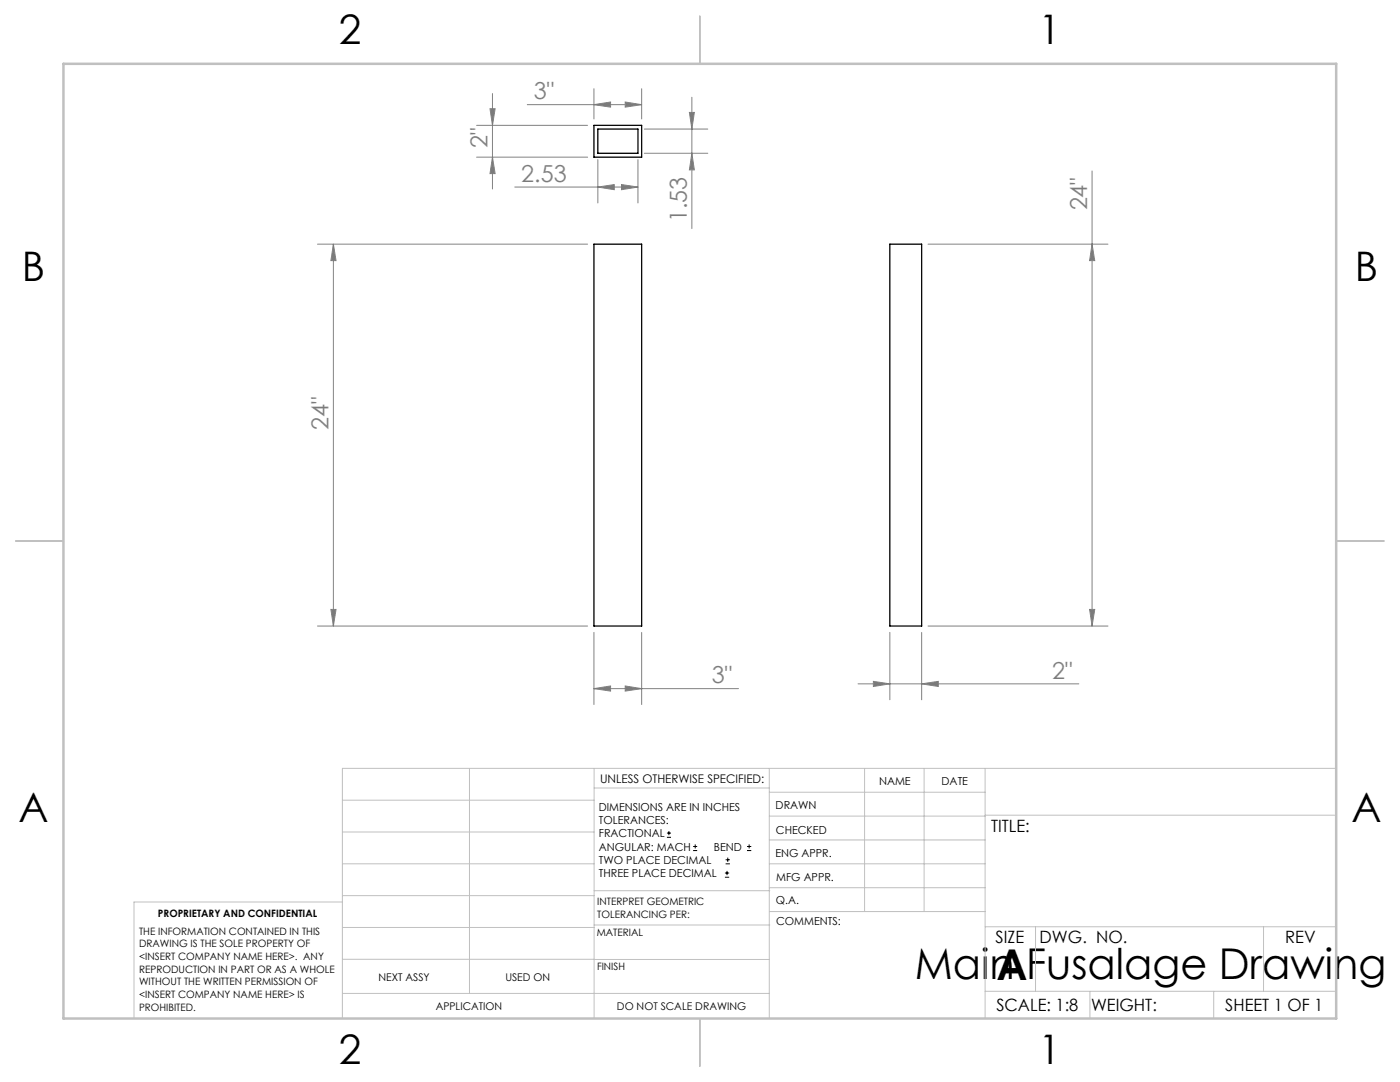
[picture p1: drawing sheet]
<svg xmlns="http://www.w3.org/2000/svg" width="279mm" height="216mm" viewBox="0 0 279 216" stroke-linecap="round" stroke-linejoin="round" font-family="sans-serif">
<g fill="none" stroke="#000" stroke-width=".2">
<path d="M133.1 167.1h.8M133.1 166.2h.8M133.5 165.8v.9M138.3 169.7h.8M138.3 168.9h.8M138.7 168.5v.8M144.7 175h.8M144.7 174.2h.8M144.8 172.4h.9M144.8 171.6h.9M145.1 173.8v.8M145.2 171.1v.9"/>
<path d="M149.1 169.7h.8M149.1 168.9h.8M149.5 168.5v.8"/>
</g>
<g fill="none" stroke="#808080" stroke-width=".2">
<path d="M98.3 18.7v19M118.5 17.7v6M128.1 17.7v6M138.1 19.4v26.2M95.1 31.4h22.2M95.1 25h22.2M97.8 21.7h1l-.5 3.3zM98.3 31.4l.5 3.2h-1zM102.7 37.3h24.6M105.2 20.9h22.9M118.5 20.9l3.3-.5v1zM119.3 37.3l3.3-.5v1.1z"/>
<path d="M119.3 31.9v8.6M124 36.8l3.3 .5-3.3 .6zM124.8 20.4l3.3 .5-3.3 .5zM127.3 31.9v8.6M128.6 25.8h12.7M128.6 30.6h12.7M137.6 22.4h1l-.5 3.4zM138.1 30.6l.5 3.3h-1zM217.9 34.1v90.8M63.4 48.7h53.9M66.5 48.7v76.2M66.5 48.7l.6 3.3h-1.1z"/>
<path d="M185.2 48.7h35.9M217.9 48.7l.6 3.3h-1zM63.4 124.9h53.9M66 121.6h1.1l-.6 3.3zM118.5 137.4l3.3-.5v1zM118.5 126.2v14.4M118.5 137.4h28.9M124.8 136.9l3.3 .5-3.3 .5zM128.1 126.2v14.4M171.2 136.5h44.1M174.3 136l3.3 .5-3.3 .5zM177.6 126.2v13.4"/>
<path d="M183.9 136.5l3.4-.5v1zM183.9 126.2v13.4M185.2 124.9h35.9M217.5 121.6h1l-.6 3.3z"/>
</g>
<g fill="none" stroke="#c0c0c0" stroke-width=".2">
<path d="M68.3 159.7h50.3M93.7 153.3v44.9M118.6 153.3v49.9M118.6 157.2h34.9M153.5 153.3v49.9M153.5 158.1h43.1M172.5 153.3v28.6M184.4 153.3v28.6M196.6 153.3v49.9M266.7 153.3h-198.4v49.9M68.3 178.7h50.3M68.3 172.4h50.3"/>
<path d="M68.3 166h50.3M68.3 180h-41.6v23.2M118.6 177.7h35M153.5 167.6h43.1M153.5 162.8h43.1M153.5 172.4h43.1M153.5 177.1h43.1M196.6 162.7h70.1M68.3 198.2h85.2M68.3 191.4l85.2 .1M68.3 185.1h50.3M118.6 184.6h35"/>
<path d="M153.6 181.9h43M196.6 197.8h70.1M196.6 184.9h70.1M206.7 184.9v12.9M217.5 197.8v5.4M242.2 197.8v5.4M252.2 184.9v12.9"/>
</g>
<path d="M139.7 3.2v9.5M3.1 107.9h9.6M266.7 107.9h9.5M139.7 203.2v9.6" fill="none" stroke="#c0c0c0" stroke-width=".25"/>
<path d="M12.7 12.7h254v190.5h-254z" fill="none" stroke="#c0c0c0" stroke-width=".5"/>
<g fill="#808080">
<path d="M124.8 136.9l3.3 .5-3.3 .5zM118.5 137.4l3.3-.5v1zM183.9 136.5l3.4-.5v1zM174.3 136l3.3 .5-3.3 .5zM124 36.8l3.3 .5-3.3 .6zM119.3 37.3l3.3-.5v1.1z"/>
<path d="M118.5 20.9l3.3-.5v1zM124.8 20.4l3.3 .5-3.3 .5z"/>
<path d="M66 121.6h1.1l-.6 3.3zM66.5 48.7l.6 3.3h-1.1zM217.5 121.6h1l-.6 3.3zM217.9 48.7l.6 3.3h-1zM98.3 31.4l.5 3.2h-1zM97.8 21.7h1l-.5 3.3z"/>
<path d="M137.6 22.4h1l-.5 3.4zM138.1 30.6l.5 3.3h-1z"/>
</g>
<path d="M118.5 25h9.6v6.4h-9.6zM119.3 25.8h8v4.8h-8zM118.5 48.7h9.6v76.2h-9.6zM177.6 48.7h6.3v76.2h-6.3z" fill="none" stroke="#000" stroke-width=".25"/>
<g font-size="8.5">
<text x="182.5" y="195.4">Main Fusalage Drawing</text>
<text x="198.9" y="195.5">A</text>
</g>
<g font-size="8.1">
<text x="67.6" y="8.9">2</text>
<text x="207.3" y="8.9">1</text>
<text x="4.4" y="56.2">B</text>
<text x="270.4" y="56.2">B</text>
<text x="3.7" y="164.1">A</text>
<text x="269.7" y="164.1">A</text>
<text x="67.6" y="212.4">2</text>
<text x="207.3" y="212.4">1</text>
</g>
<g font-size="4.7" fill="#808080">
<text x="106.6" y="19.8">3&quot;</text>
<text x="97.3" y="29.5" transform="rotate(-90 97.3 29.5)">2&quot;</text>
<text x="104" y="36.3">2.53</text>
<text x="137.1" y="44.3" transform="rotate(-90 137.1 44.3)">1.53</text>
<text x="217" y="42" transform="rotate(-90 217 42)">24&quot;</text>
<text x="65.6" y="85.7" transform="rotate(-90 65.6 85.7)">24&quot;</text>
<text x="142.1" y="136.4">3&quot;</text>
<text x="210" y="135.4">2&quot;</text>
</g>
<g font-size="3.4">
<text x="197.8" y="166">TITLE:</text>
<text x="198.7" y="188.1">SIZE</text>
<text x="207.5" y="188.1">DWG. NO.</text>
<text x="256.5" y="188.2">REV</text>
<text x="198.8" y="201.7">SCALE: 1:8</text>
<text x="217.7" y="201.8">WEIGHT:</text>
<text x="244.5" y="201.7">SHEET 1 OF 1</text>
</g>
<text font-size="2.4" x="119.8" y="156.2">UNLESS OTHERWISE SPECIFIED:</text>
<g font-size="2.2">
<text x="119.5" y="161.8">DIMENSIONS ARE IN INCHES</text>
<text x="154.8" y="161.4">DRAWN</text>
<text x="175.4" y="156.6">NAME</text>
<text x="187.9" y="156.7">DATE</text>
<text x="119.5" y="164.4">TOLERANCES:</text>
<text x="119.5" y="167.1">FRACTIONAL</text>
<text x="154.9" y="166.3">CHECKED</text>
<text x="119.5" y="169.7">ANGULAR: MACH</text>
<text x="119.5" y="172.4">TWO PLACE DECIMAL</text>
<text x="142.5" y="169.7">BEND</text>
<text x="154.8" y="171">ENG APPR.</text>
<text x="119.5" y="175">THREE PLACE DECIMAL</text>
<text x="154.9" y="175.7">MFG APPR.</text>
<text x="154.9" y="180.4">Q.A.</text>
<text x="154.9" y="184.6">COMMENTS:</text>
</g>
<g font-size="2.1">
<text x="75.5" y="195.7">NEXT ASSY</text>
<text x="100.9" y="195.7">USED ON</text>
<text x="86.9" y="201.5">APPLICATION</text>
<text x="123.1" y="201.6">DO NOT SCALE DRAWING</text>
</g>
<g font-size="2">
<text x="31.5" y="182.9">PROPRIETARY AND CONFIDENTIAL</text>
<text x="119.2" y="180.6">INTERPRET GEOMETRIC</text>
<text x="119.2" y="183.1">TOLERANCING PER:</text>
<text x="27.8" y="186.5">THE INFORMATION CONTAINED IN THIS</text>
<text x="27.8" y="189">DRAWING IS THE SOLE PROPERTY OF</text>
<text x="27.8" y="191.6">&lt;INSERT COMPANY NAME HERE&gt;. ANY</text>
<text x="119.1" y="186.7">MATERIAL</text>
<text x="27.8" y="194.1">REPRODUCTION IN PART OR AS A WHOLE</text>
<text x="27.8" y="196.6">WITHOUT THE WRITTEN PERMISSION OF</text>
<text x="119.1" y="193.5">FINISH</text>
<text x="27.8" y="199.1">&lt;INSERT COMPANY NAME HERE&gt; IS</text>
<text x="27.8" y="201.7">PROHIBITED.</text>
</g>
</svg>
